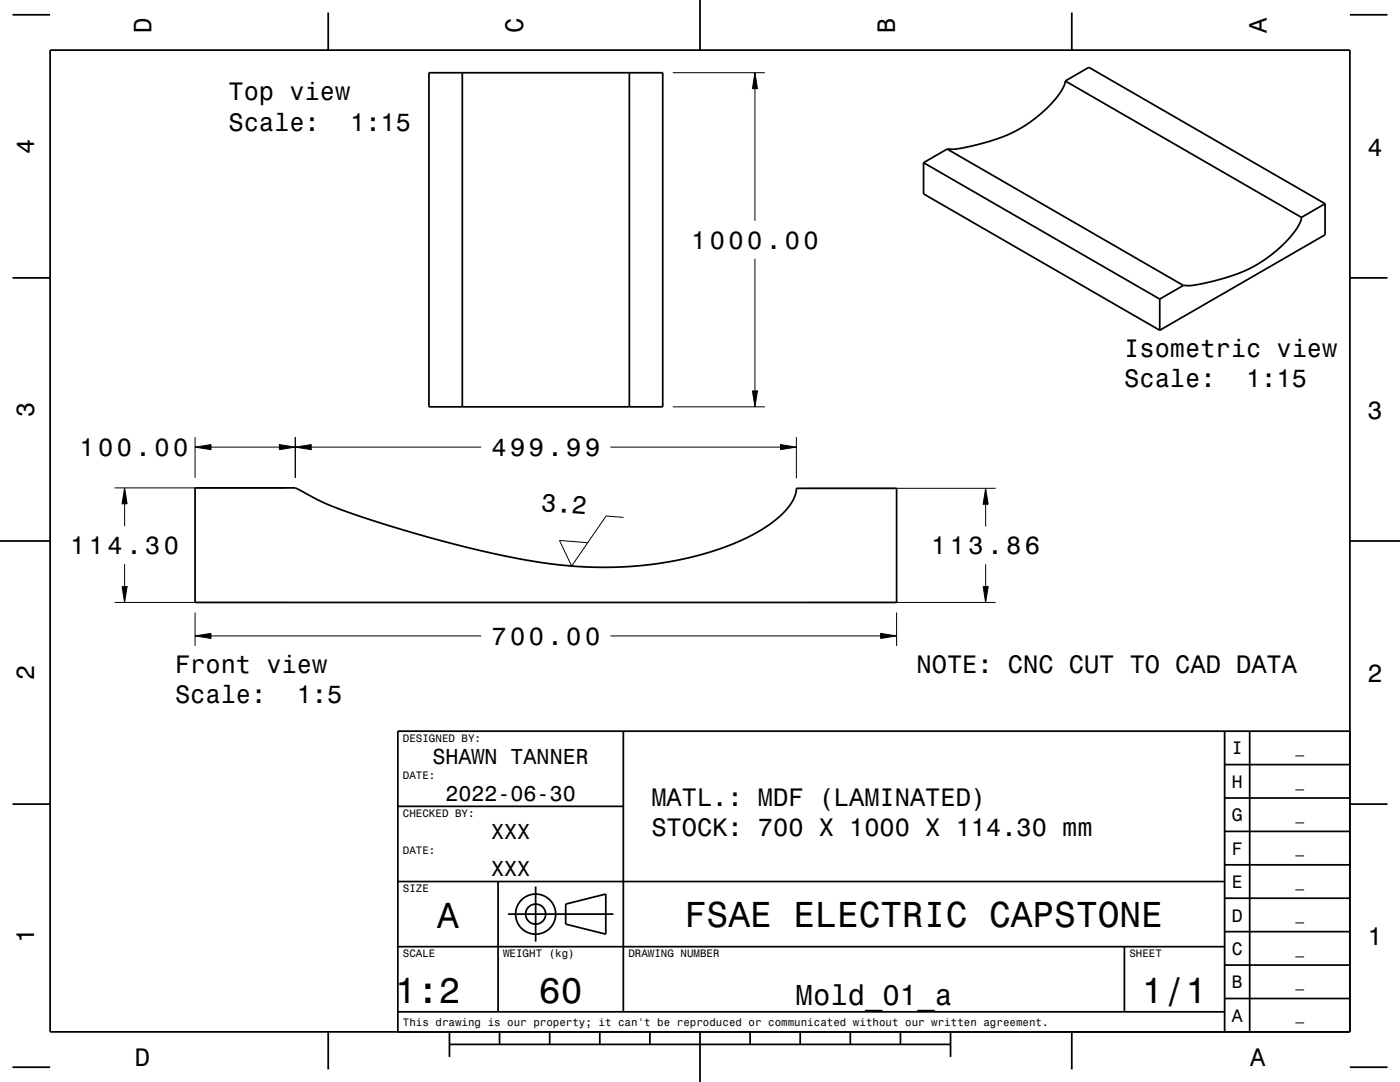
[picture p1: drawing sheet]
<svg xmlns="http://www.w3.org/2000/svg" width="279mm" height="216mm" viewBox="0 0 279 216" stroke-linecap="round" stroke-linejoin="round" font-family="sans-serif">
<g fill="none" stroke="#000" stroke-width=".2">
<path d="M134.3 14.5h18.4M150.7 14.5l.5 3.2h-1zM150.7 17.7v26.4M150.7 51.6v26.4M150.2 78h1l-.5 3.2zM22.9 97.4h34M24.9 97.4l.5 3.1h-1zM38.9 89.2l3.2-.5v1zM38.9 87.2v8.2M42.1 89.2h13.7M55.8 88.7l3.1 .5-3.1 .5zM58.9 89.2l3.2-.5v1z"/>
<path d="M58.9 87.2v8.2M62.1 89.2h33.9M121.8 89.2h34M134.3 81.2h18.4M155.8 88.7l3.1 .5-3.1 .5zM158.9 87.2v8.2M160.9 97.4h37.8M196.7 97.4l.5 3.2h-1zM24.4 117h1l-.5 3.2zM24.9 100.5v4.5M24.9 112.6v4.4M124.5 103.2l-3.5-.2-6.9 9.9-2.4-5.1 5.6 .5"/>
<path d="M196.2 117h1l-.5 3.2zM196.7 100.6v4.4M196.7 112.6v4.4M22.9 120.2h34M38.9 126.9l3.2-.5v1zM38.9 122.2v6.7M42.1 126.9h53.9M121.8 126.9h54M160.9 120.2h37.8M175.8 126.4l3.1 .5-3.1 .5zM178.9 122.2v6.7"/>
</g>
<g fill="none" stroke="#000" stroke-width=".35">
<path d="M2.5 2.9h7.5M10 10h259.4v195.9h-259.4zM65.5 2.5v7.5M85.6 14.5h46.7v66.7h-46.7zM92.3 14.5v66.7M125.6 14.5v66.7M139.7 0v10M212.6 16.2l-.2 .9-.8 1.4-2.6 3a27.7 27.7 0 0 1-14.4 7.5 14.1 14.1 0 0 1-5.6 .7M212.6 16.2l4.7-2.8 47.1 27.3M212.6 16.2l47.1 27.2M213.9 2.5v7.5M269.4 2.9h7.5"/>
<path d="M184.3 32.5l47.2 27.2M184.3 32.5v6.2l47.2 27.2M189 29.7l-4.7 2.8M189 29.7l47.2 27.3M2.5 55.4h7.5M231.5 59.7v6.2M236.2 57l-4.7 2.7M259.7 43.4l-.3 1.1-.7 1.2-2.5 3a28.1 28.1 0 0 1-14.9 7.6l-.5 .1a12.1 12.1 0 0 1-4.6 .6M264.4 40.7l-4.7 2.7M264.4 40.7v6.1l-32.9 19.1M269.4 55.4h7.5M38.9 97.4h20a64.8 64.8 0 0 0 15.8 6.6 200.7 200.7 0 0 0 37.9 8.8 71.1 71.1 0 0 0 35.6-5.1 22.8 22.8 0 0 0 9.8-7.4 5.1 5.1 0 0 0 .9-2.9h20v22.8h-140z"/>
<path d="M0 107.9h10M269.4 107.9h10M124.4 145.9v56M244.4 159.2h25M244.4 152.6h25M244.4 145.9v60M249.4 145.9v60M269.4 145.9h-190v60M2.5 160.5h7.5M79.4 175.9h165M79.4 160.9h45M99.4 175.9v26"/>
<path d="M106.9 176.9v11M244.4 179.2h25M244.4 172.6h25M244.4 165.9h25M269.4 160.5h7.5M79.4 188.9h165M101.4 182.4h21M112.9 180.4l8-2v8l-8-2zM224.4 188.9v13M244.4 199.2h25M244.4 192.6h25M244.4 185.9h25"/>
<path d="M2.5 213h7.5M65.5 205.9v7.5M79.4 201.9h165M89.7 208.4h100M89.7 205.9v5M99.7 205.9v2.5M109.7 205.9v2.5M119.7 205.9v2.5M129.7 205.9v2.5M139.7 205.9v10M149.7 205.9v2.5M159.7 205.9v2.5"/>
<path d="M169.7 205.9v2.5M179.7 205.9v2.5M189.7 205.9v5M213.9 205.9v7.5M269.4 213h7.5"/>
<circle cx="106.9" cy="182.4" r="2"/>
<circle cx="106.9" cy="182.4" r="4"/>
</g>
<g fill="#000">
<path d="M150.7 14.5l.5 3.2h-1z" fill-rule="evenodd"/>
<path d="M150.2 78h1l-.5 3.2z" fill-rule="evenodd"/>
<path d="M38.9 89.2l3.2-.5v1z" fill-rule="evenodd"/>
<path d="M55.8 88.7l3.1 .5-3.1 .5z" fill-rule="evenodd"/>
<path d="M58.9 89.2l3.2-.5v1z" fill-rule="evenodd"/>
<path d="M155.8 88.7l3.1 .5-3.1 .5z" fill-rule="evenodd"/>
<path d="M24.4 117h1l-.5 3.2z" fill-rule="evenodd"/>
<path d="M24.9 97.4l.5 3.1h-1z" fill-rule="evenodd"/>
<path d="M196.2 117h1l-.5 3.2z" fill-rule="evenodd"/>
<path d="M196.7 97.4l.5 3.2h-1z" fill-rule="evenodd"/>
<path d="M38.9 126.9l3.2-.5v1z" fill-rule="evenodd"/>
<path d="M175.8 126.4l3.1 .5-3.1 .5z" fill-rule="evenodd"/>
</g>
<g font-size="7.2">
<text x="87.2" y="185.2">A</text>
<text x="136.7" y="185">FSAE ELECTRIC CAPSTONE</text>
<text x="78.9" y="200.2">1:2</text>
<text x="107.6" y="200.2">60</text>
<text x="227.9" y="200.2">1/1</text>
</g>
<text font-size="5.8" x="158.8" y="200.5">Mold_01_a</text>
<text font-size="5.1" x="107.9" y="101.9" transform="rotate(5 107.9 101.9)">3.2</text>
<g font-size="5">
<text x="30.2" y="6.5" transform="rotate(-90 30.2 6.5)">D</text>
<text x="104.4" y="6.5" transform="rotate(-90 104.4 6.5)">C</text>
<text x="178.6" y="6.5" transform="rotate(-90 178.6 6.5)">B</text>
<text x="252.8" y="6.5" transform="rotate(-90 252.8 6.5)">A</text>
<text x="45.6" y="20">Top view</text>
<text x="45.6" y="26.1">Scale:</text>
<text x="69.9" y="26.1">1:15</text>
<text x="6.8" y="30.7" transform="rotate(-90 6.8 30.7)">4</text>
<text x="272.9" y="31">4</text>
<text x="137.9" y="49.6">1000.00</text>
<text x="224.4" y="71.2">Isometric view</text>
<text x="224.4" y="77.3">Scale:</text>
<text x="248.7" y="77.3">1:15</text>
<text x="6.8" y="83.2" transform="rotate(-90 6.8 83.2)">3</text>
<text x="272.9" y="83.5">3</text>
<text x="15.9" y="91">100.00</text>
<text x="98.1" y="91">499.99</text>
<text x="14" y="110.5">114.30</text>
<text x="185.8" y="110.6">113.86</text>
<text x="98.1" y="128.6">700.00</text>
<text x="6.8" y="135.7" transform="rotate(-90 6.8 135.7)">2</text>
<text x="34.9" y="134.2">Front view</text>
<text x="182.9" y="134.2">NOTE: CNC CUT TO CAD DATA</text>
<text x="272.9" y="136">2</text>
<text x="34.9" y="140.3">Scale:</text>
<text x="59.2" y="140.3">1:5</text>
<text x="130" y="160.8">MATL.: MDF (LAMINATED)</text>
<text x="130" y="166.8">STOCK: 700 X 1000 X 114.30 mm</text>
<text x="6.8" y="188.2" transform="rotate(-90 6.8 188.2)">1</text>
<text x="272.9" y="188.5">1</text>
<text x="26.9" y="212.7">D</text>
<text x="249.5" y="212.7">A</text>
</g>
<g font-size="4.3">
<text x="86.3" y="152.4">SHAWN TANNER</text>
<text x="88.9" y="159.9">2022-06-30</text>
<text x="98" y="167.4">XXX</text>
<text x="98" y="174.9">XXX</text>
</g>
<g font-size="3.6">
<text x="245.8" y="150.5">I</text>
<text x="245.8" y="157.2">H</text>
<text x="245.8" y="163.9">G</text>
<text x="245.8" y="170.5">F</text>
<text x="245.8" y="177.2">E</text>
<text x="245.8" y="183.9">D</text>
<text x="245.8" y="190.5">C</text>
<text x="245.8" y="197.2">B</text>
<text x="245.8" y="203.9">A</text>
</g>
<g font-size="2.9">
<text x="258.5" y="150.3">_</text>
<text x="258.5" y="156.9">_</text>
<text x="258.5" y="163.6">_</text>
<text x="258.5" y="170.3">_</text>
<text x="258.5" y="176.9">_</text>
<text x="258.5" y="183.6">_</text>
<text x="258.5" y="190.3">_</text>
<text x="258.5" y="196.9">_</text>
<text x="258.5" y="203.6">_</text>
</g>
<g font-size="2.2">
<text x="80.4" y="148">DESIGNED BY:</text>
<text x="80.4" y="155.5">DATE:</text>
<text x="80.4" y="163">CHECKED BY:</text>
<text x="80.4" y="170.5">DATE:</text>
<text x="80.4" y="178">SIZE</text>
<text x="80.4" y="191">SCALE</text>
<text x="100.4" y="191">WEIGHT (kg)</text>
<text x="125.4" y="191">DRAWING NUMBER</text>
<text x="225.4" y="191">SHEET</text>
<text x="80.4" y="204.7">This drawing is our property; it can't be reproduced or communicated without our written agreement.</text>
</g>
</svg>
